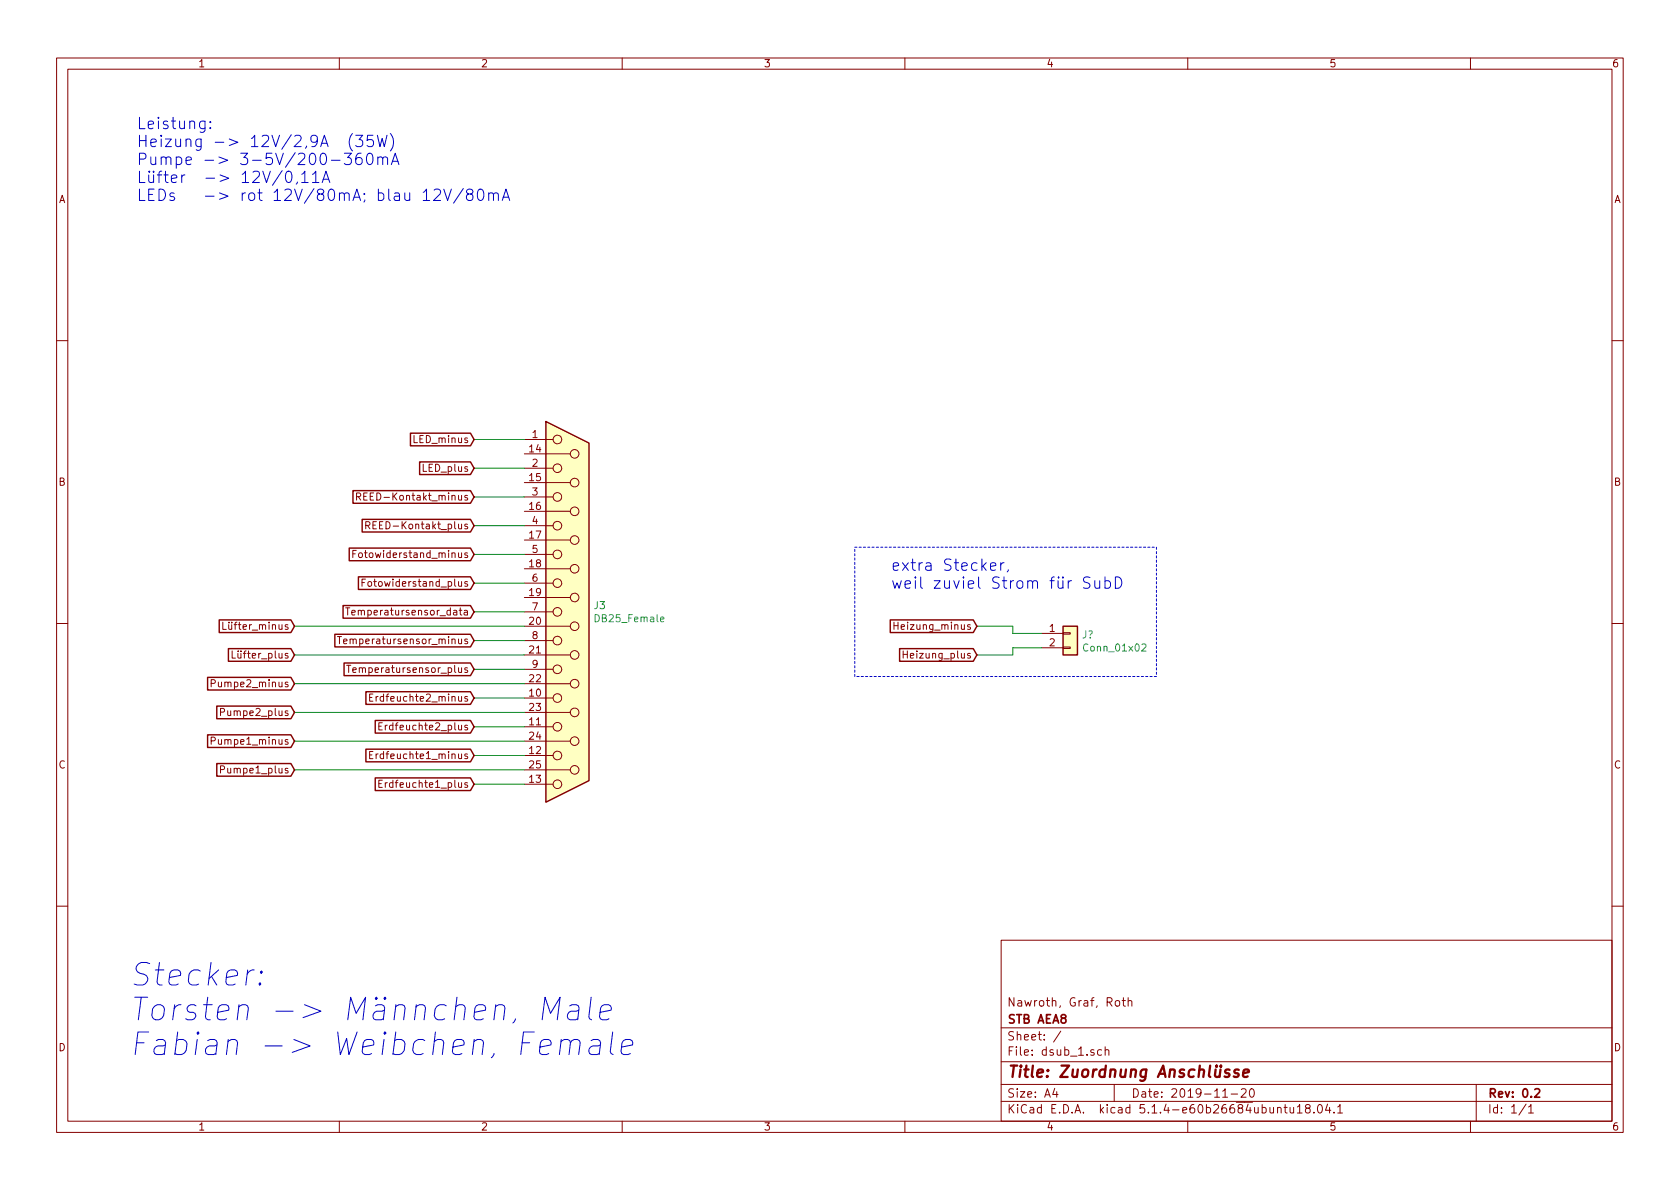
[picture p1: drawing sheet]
EESchema Schematic File Version 4
LIBS:dsub_1-cache
EELAYER 30 0
EELAYER END
$Descr A4 11693 8268
encoding utf-8
Sheet 1 1
Title "Zuordnung Anschlüsse"
Date "2019-11-20"
Rev "0.2"
Comp "STB AEA8"
Comment1 "Nawroth, Graf, Roth"
Comment2 ""
Comment3 ""
Comment4 ""
$EndDescr
Text GLabel 3300 5450 0    50   Input ~ 0
Erdfeuchte1_plus
Wire Wire Line
	3650 5450 3300 5450
Text GLabel 3300 5250 0    50   Input ~ 0
Erdfeuchte1_minus
Wire Wire Line
	3300 5250 3650 5250
Text GLabel 3300 5050 0    50   Input ~ 0
Erdfeuchte2_plus
Text GLabel 3300 4850 0    50   Input ~ 0
Erdfeuchte2_minus
Text GLabel 3300 4650 0    50   Input ~ 0
Temperatursensor_plus
Text GLabel 3300 4450 0    50   Input ~ 0
Temperatursensor_minus
Text GLabel 3300 4250 0    50   Input ~ 0
Temperatursensor_data
Text GLabel 3300 4050 0    50   Input ~ 0
Fotowiderstand_plus
Text GLabel 3300 3850 0    50   Input ~ 0
Fotowiderstand_minus
Text GLabel 3300 3650 0    50   Input ~ 0
REED-Kontakt_plus
Text GLabel 3300 3450 0    50   Input ~ 0
REED-Kontakt_minus
Text GLabel 3300 3250 0    50   Input ~ 0
LED_plus
Text GLabel 3300 3050 0    50   Input ~ 0
LED_minus
Text GLabel 2050 5350 0    50   Input ~ 0
Pumpe1_plus
Text GLabel 2050 5150 0    50   Input ~ 0
Pumpe1_minus
Text GLabel 2050 4950 0    50   Input ~ 0
Pumpe2_plus
Text GLabel 2050 4750 0    50   Input ~ 0
Pumpe2_minus
Text GLabel 2050 4550 0    50   Input ~ 0
Lüfter_plus
Text GLabel 2050 4350 0    50   Input ~ 0
Lüfter_minus
Wire Wire Line
	3650 3050 3300 3050
Wire Wire Line
	3650 3250 3300 3250
Wire Wire Line
	3650 3450 3300 3450
Wire Wire Line
	3300 3650 3650 3650
Wire Wire Line
	3300 3850 3650 3850
Wire Wire Line
	3300 4050 3650 4050
Wire Wire Line
	3300 4250 3650 4250
Wire Wire Line
	3300 4450 3650 4450
Wire Wire Line
	3300 4650 3650 4650
Wire Wire Line
	3300 4850 3650 4850
Wire Wire Line
	3300 5050 3650 5050
Wire Wire Line
	2050 5350 3650 5350
Wire Wire Line
	2050 5150 3650 5150
Wire Wire Line
	2050 4950 3650 4950
Wire Wire Line
	2050 4750 3650 4750
Wire Wire Line
	2050 4550 3650 4550
Wire Wire Line
	2050 4350 3650 4350
Text GLabel 6800 4550 0    50   Input ~ 0
Heizung_plus
Text GLabel 6800 4350 0    50   Input ~ 0
Heizung_minus
$Comp
L Connector:DB25_Female J3
U 1 1
P 3950 4250
F 0 "J3" H 4129 4296 50  0000 L CNN
F 1 "DB25_Female" H 4129 4205 50  0000 L CNN
F 2 "" H 3950 4250 50  0001 C CNN
F 3 " ~" H 3950 4250 50  0001 C CNN
	1    3950 4250
	1    0    0    -1  
$EndComp
Text Notes 900  7350 0    157  Italic 0
Stecker:\nTorsten -> Männchen, Male\nFabian -> Weibchen, Female
Text Notes 950  1400 0    79   ~ 0
Leistung:\nHeizung -> 12V/2,9A  (35W)\nPumpe -> 3-5V/200-360mA\nLüfter  -> 12V/0,11A\nLEDs   -> rot 12V/80mA; blau 12V/80mA
Text Notes 6200 4100 0    79   ~ 0
extra Stecker, \nweil zuviel Strom für SubD
Wire Notes Line
	5950 3800 8050 3800
Wire Notes Line
	8050 3800 8050 4700
Wire Notes Line
	8050 4700 5950 4700
Wire Notes Line
	5950 4700 5950 3800
$Comp
L Connector_Generic:Conn_01x02 J?
U 1 1
P 7450 4400
F 0 "J?" H 7530 4392 50  0000 L CNN
F 1 "Conn_01x02" H 7530 4301 50  0000 L CNN
F 2 "" H 7450 4400 50  0001 C CNN
F 3 "~" H 7450 4400 50  0001 C CNN
	1    7450 4400
	1    0    0    -1  
$EndComp
Wire Wire Line
	6800 4350 7050 4350
Wire Wire Line
	7050 4350 7050 4400
Wire Wire Line
	7050 4400 7250 4400
Wire Wire Line
	7250 4500 7050 4500
Wire Wire Line
	7050 4500 7050 4550
Wire Wire Line
	7050 4550 6800 4550
$EndSCHEMATC
